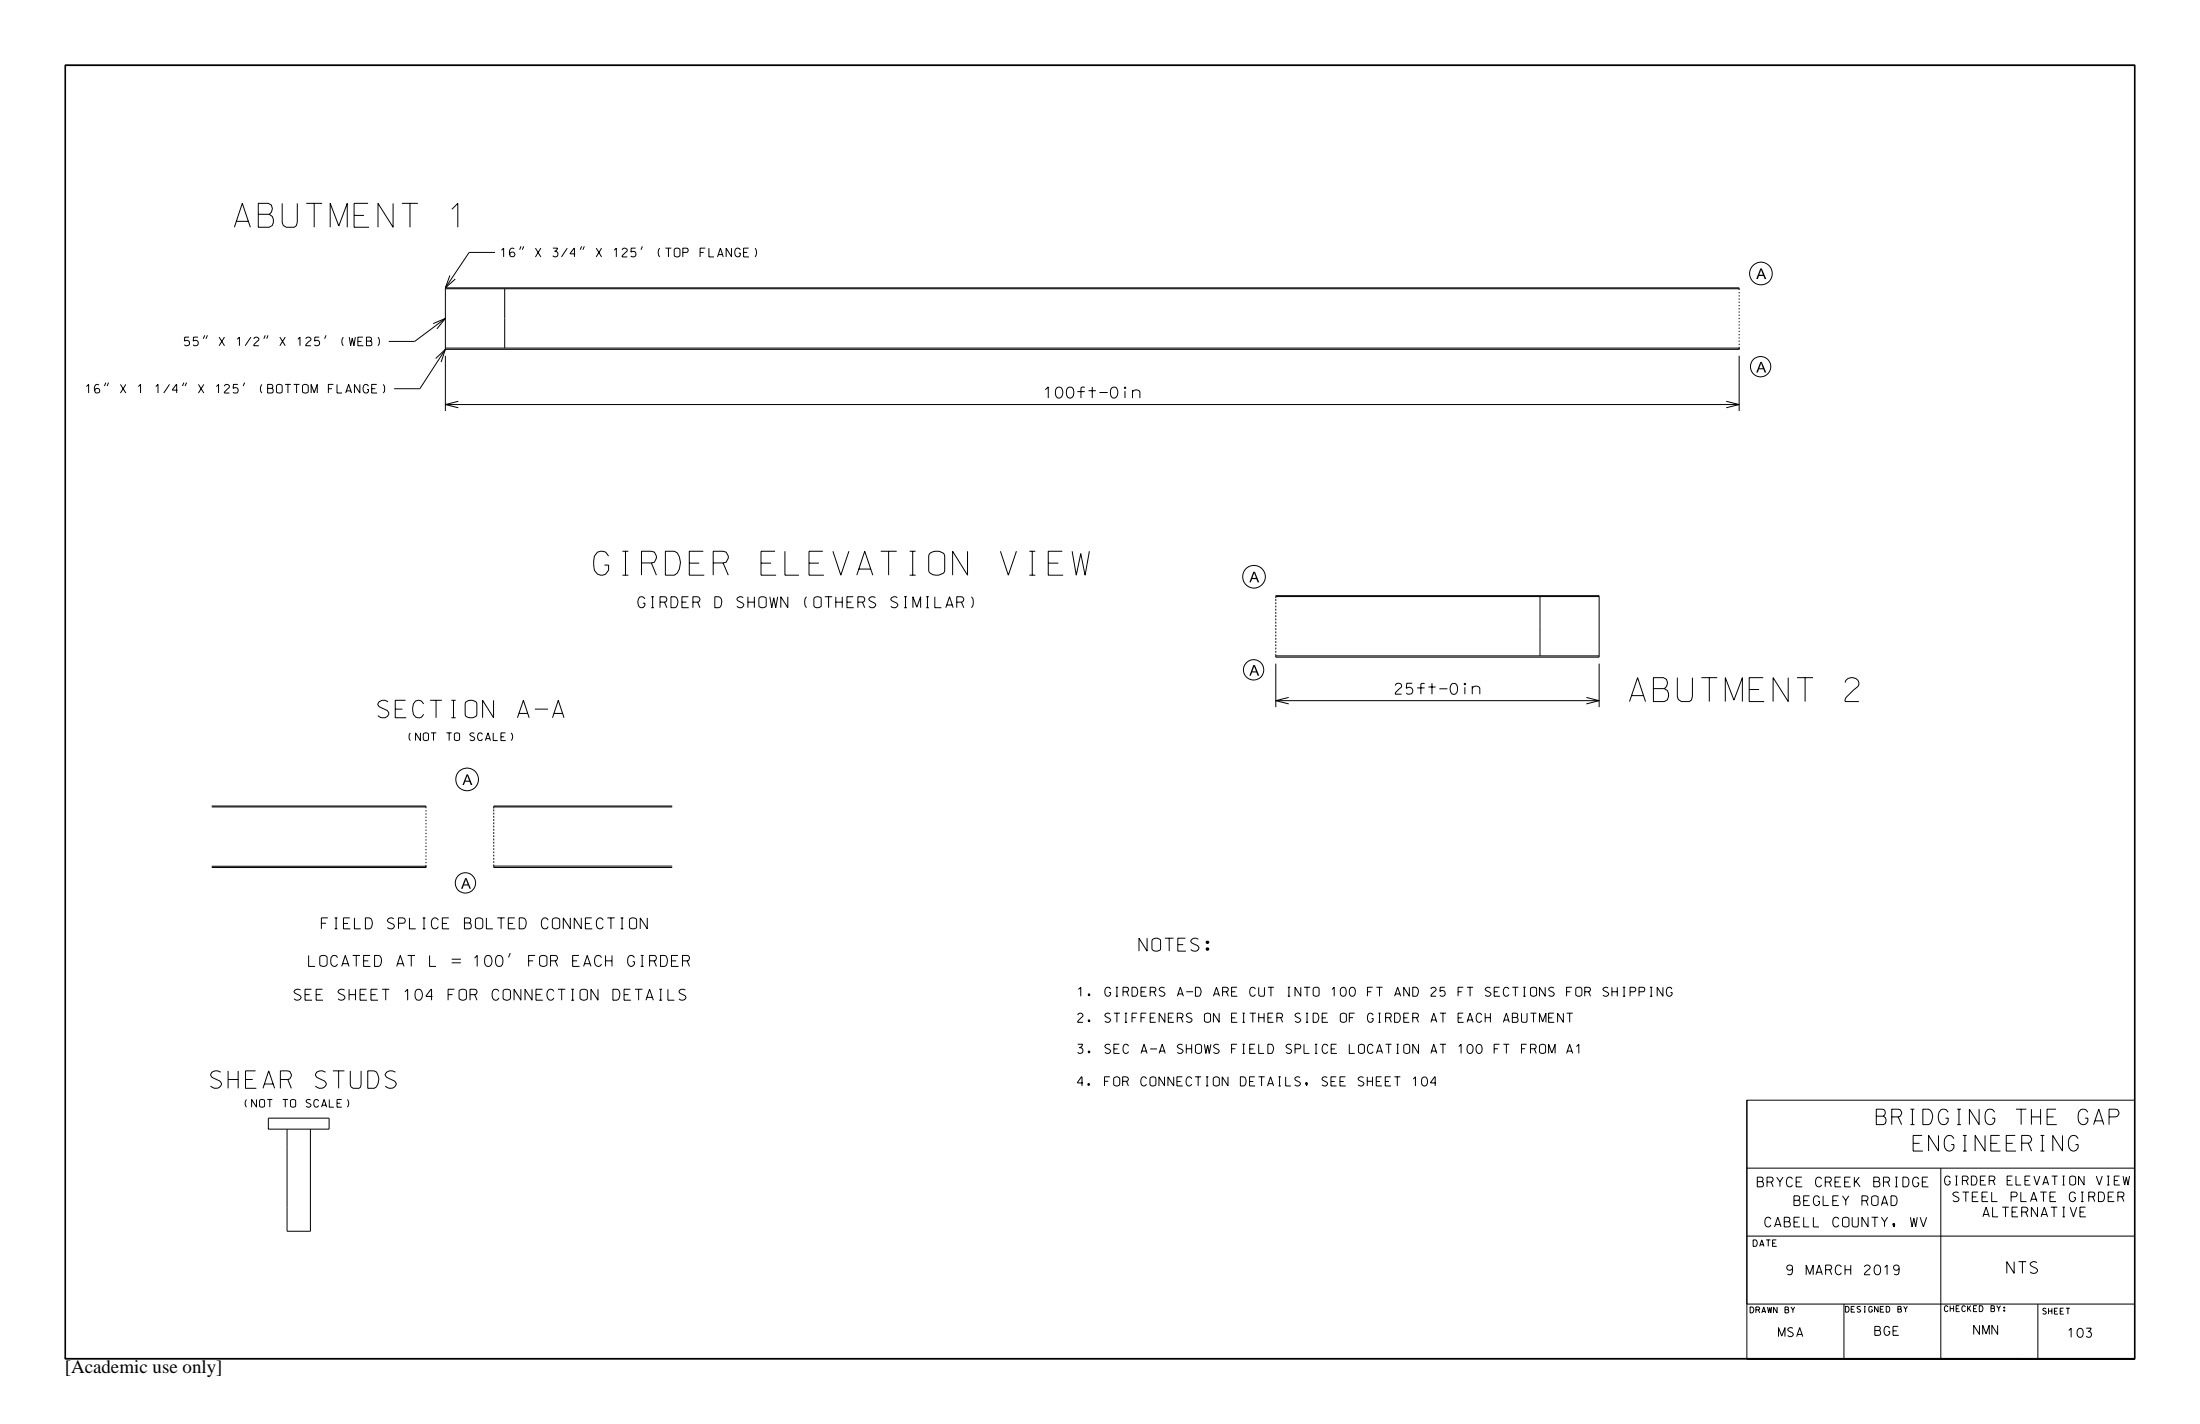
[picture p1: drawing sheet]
<svg xmlns="http://www.w3.org/2000/svg" width="432mm" height="279mm" viewBox="0 0 432 279" stroke-linecap="round" stroke-linejoin="round" font-family="sans-serif">
<path d="M12.8 266.3v.3h406.2v-253.8h-406.2v253.8" fill="none" stroke="#000" stroke-width=".25"/>
<g fill="none" stroke="#000" stroke-width=".2">
<path d="M12.8 12.7h406.2v254h-406.2zM87.4 56.5h253.9v.4M87.4 56.5v12M87.4 56.7h253.9M88.3 54l-.9 2.5 2-1.7M97.2 49.5h-5.1l-4.7 7M99.1 56.7v11.6M102.3 48.3l-.3 .7M102.8 48.3l-.3 .7M114.2 48.3l-.3 .7M114.7 48.3l-.3 .7M126.1 48.3l-.3 .7"/>
<path d="M341.3 57.3v.2M341.3 57.9v.3M341.3 58.6v.2M341.3 59.2v.2M341.3 59.8v.3M20.8 75.1l-.3 .6M21.3 75.1l-.3 .6M36.1 75.1l-.3 .6M36.6 75.1l-.3 .6M40.2 65.8l-.3 .7M40.7 65.8l-.3 .7M48 75.1l-.3 .6"/>
<path d="M52.1 65.8l-.3 .7M52.6 65.8l-.2 .7M64 65.8l-.3 .7M85 63.5l2.4-1-1.6 2M85.5 70.3l1.9-1.8-.8 2.5M87.4 79.4h253.9M87.4 69.8v10.8M87.4 68.3h253.9M87.4 62.5l-6 4.5h-5.1M87.4 68.5l-5 7.8h-5M90 78.7l-2.6 .7 2.6 .6M338.8 78.7l2.5 .7-2.5 .6"/>
<path d="M341.3 60.5v.2M341.3 61.1v.2M341.3 61.7v.3M341.3 62.4v.2M341.3 63v.3M341.3 63.6v.3M341.3 64.3v.2M341.3 64.9v.3M341.3 65.5v.3M341.3 66.2v.2M341.3 66.8v.3M341.3 67.5v.2"/>
<path d="M341.3 68.1v.4h-253.9M341.3 69.8v10.8M250.4 117.4v-.5h63.5v12h-63.5v-.6M250.4 117.5v.4M250.4 118.2v.3M250.4 118.8v.4M250.4 119.5v.3M250.4 117.1h63.5M302.3 117.1v11.6M250.4 120.1v.3M250.4 120.7v.4M250.4 121.4v.3"/>
<path d="M250.4 122v.3M250.4 122.6v.4M250.4 123.3v.3M250.4 123.9v.3M250.4 124.5v.4M250.4 125.2v.3M250.4 125.8v.4M250.4 126.4v.4M250.4 127.1v.3M250.4 127.7v.4M250.4 130.2v8.5M250.4 137.5h63.5"/>
<path d="M250.4 128.7h63.5M252.9 136.8l-2.5 .7 2.5 .6M311.4 136.8l2.5 .7-2.5 .6M313.9 130.2v8.5M41.6 158.2h42v.4M41.6 158.3h42M83.6 159v.2M83.6 159.6v.2M96.9 158.3h35M96.9 158.8v.4M96.9 159.5v.3M131.9 158.2h-35v.4"/>
<path d="M41.6 170h42M83.6 160.2v.3M83.6 160.9v.2M83.6 161.5v.2M83.6 162.1v.3M83.6 162.8v.2M83.6 163.4v.3M83.6 164v.3M83.6 164.7v.2M83.6 165.3v.3M83.6 165.9v.3M83.6 166.6v.2"/>
<path d="M83.6 167.2v.3M83.6 167.9v.2M83.6 168.5v.2M83.6 169.1v.3M83.6 169.7v.5h-42M96.9 169.9h35M96.9 169.6v.6h35M96.9 160.1v.3M96.9 160.7v.4M96.9 161.4v.3M96.9 162v.3M96.9 162.6v.4"/>
<path d="M96.9 163.3v.3M96.9 163.9v.4M96.9 164.5v.4M96.9 165.2v.3M96.9 165.8v.3M96.9 166.4v.4M96.9 167.1v.3M96.9 167.7v.3M96.9 168.3v.4M96.9 169v.3M100.2 187l-.4 .9M52.7 219.4h11.9v2.1h-11.9z"/>
<path d="M342.9 215.9v40h76.1M419 215.9h-76.1v50.8h76.1h-76.1M56.3 221.5v20.1h4.6v-20.1M342.9 229.2h76.1M380.9 229.2v37.5M342.9 242.5h76.1M361.9 255.9v10.8h19M400 255.9v10.8h-19.1"/>
<circle cx="345.6" cy="53.7" r="2.22"/>
<circle cx="345.6" cy="71.9" r="2"/>
<circle cx="246.1" cy="113.2" r="2.23"/>
<circle cx="246" cy="131.4" r="1.99"/>
<circle cx="91.7" cy="152.9" r="2.23"/>
<circle cx="91.3" cy="173.2" r="2"/>
</g>
<g font-size="4.7">
<text x="46" y="44.6">ABUTMENT 1</text>
<text x="116.5" y="112.8">GIRDER ELEVATION VIEW</text>
<text x="319.8" y="137.6">ABUTMENT 2</text>
</g>
<text font-size="3.7" x="12.7" y="269.5">[Academic use only]</text>
<g font-size="3.4">
<text x="74.1" y="140.8">SECTION A-A</text>
<text x="41.3" y="213.5">SHEAR STUDS</text>
</g>
<g font-size="3">
<text x="368.3" y="220.7">BRIDGING THE GAP</text>
<text x="375.5" y="225.8">ENGINEERING</text>
</g>
<text font-size="2.5" x="223.6" y="186.6">NOTES:</text>
<text font-size="2.3" x="393.9" y="249.8">NTS</text>
<g font-size="2.2">
<text x="205" y="78.1">100ft-0in</text>
<text x="125.2" y="119.2">GIRDER D SHOWN (OTHERS SIMILAR)</text>
<text x="273.9" y="136.2">25ft-0in</text>
<text x="63.1" y="182.3">FIELD SPLICE BOLTED CONNECTION</text>
<text x="60.6" y="189.6">LOCATED AT L = 100' FOR EACH GIRDER</text>
<text x="57.7" y="196.2">SEE SHEET 104 FOR CONNECTION DETAILS</text>
</g>
<g font-size="2.1">
<text x="344.7" y="54.8">A</text>
<text x="344.7" y="73.1">A</text>
<text x="245.2" y="114.3">A</text>
<text x="245.2" y="132.6">A</text>
<text x="90.8" y="154">A</text>
<text x="90.5" y="174.4">A</text>
</g>
<g font-size="1.9">
<text x="344.9" y="232.9">BRYCE CREEK BRIDGE</text>
<text x="352.1" y="236.5">BEGLEY ROAD</text>
<text x="383.3" y="235.8">STEEL PLATE GIRDER</text>
<text x="389.2" y="238.8">ALTERNATIVE</text>
<text x="346.4" y="240.7">CABELL COUNTY, WV</text>
<text x="350.7" y="250.1">9 MARCH 2019</text>
</g>
<g font-size="1.8">
<text x="211.5" y="195.5">1. GIRDERS A-D ARE CUT INTO 100 FT AND 25 FT SECTIONS FOR SHIPPING</text>
<text x="211.5" y="200.6">2. STIFFENERS ON EITHER SIDE OF GIRDER AT EACH ABUTMENT</text>
<text x="211.5" y="206.7">3. SEC A-A SHOWS FIELD SPLICE LOCATION AT 100 FT FROM A1</text>
<text x="211.5" y="213.1">4. FOR CONNECTION DETAILS, SEE SHEET 104</text>
<text x="381.7" y="232.5">GIRDER ELEVATION VIEW</text>
<text x="349.1" y="262.3">MSA</text>
<text x="368" y="262">BGE</text>
<text x="387.4" y="261.8">NMN</text>
<text x="405.9" y="262.4">103</text>
</g>
<g font-size="1.7">
<text x="98.3" y="50.4">16&quot; X 3/4&quot; X 125' (TOP FLANGE)</text>
<text x="36.2" y="67.9">55&quot; X 1/2&quot; X 125' (WEB)</text>
<text x="16.8" y="77.1">16&quot; X 1 1/4&quot; X 125' (BOTTOM FLANGE)</text>
</g>
<g font-size="1.5">
<text x="80" y="145.3">(NOT TO SCALE)</text>
<text x="47.9" y="217.2">(NOT TO SCALE)</text>
</g>
<text font-size="1.3" x="344.1" y="244.5">DATE</text>
<g font-size="1.1">
<text x="343.5" y="257.6">DRAWN BY</text>
<text x="362.2" y="257.5">DESIGNED BY</text>
<text x="381.6" y="257.3">CHECKED BY:</text>
<text x="400.9" y="257.8">SHEET</text>
</g>
</svg>
